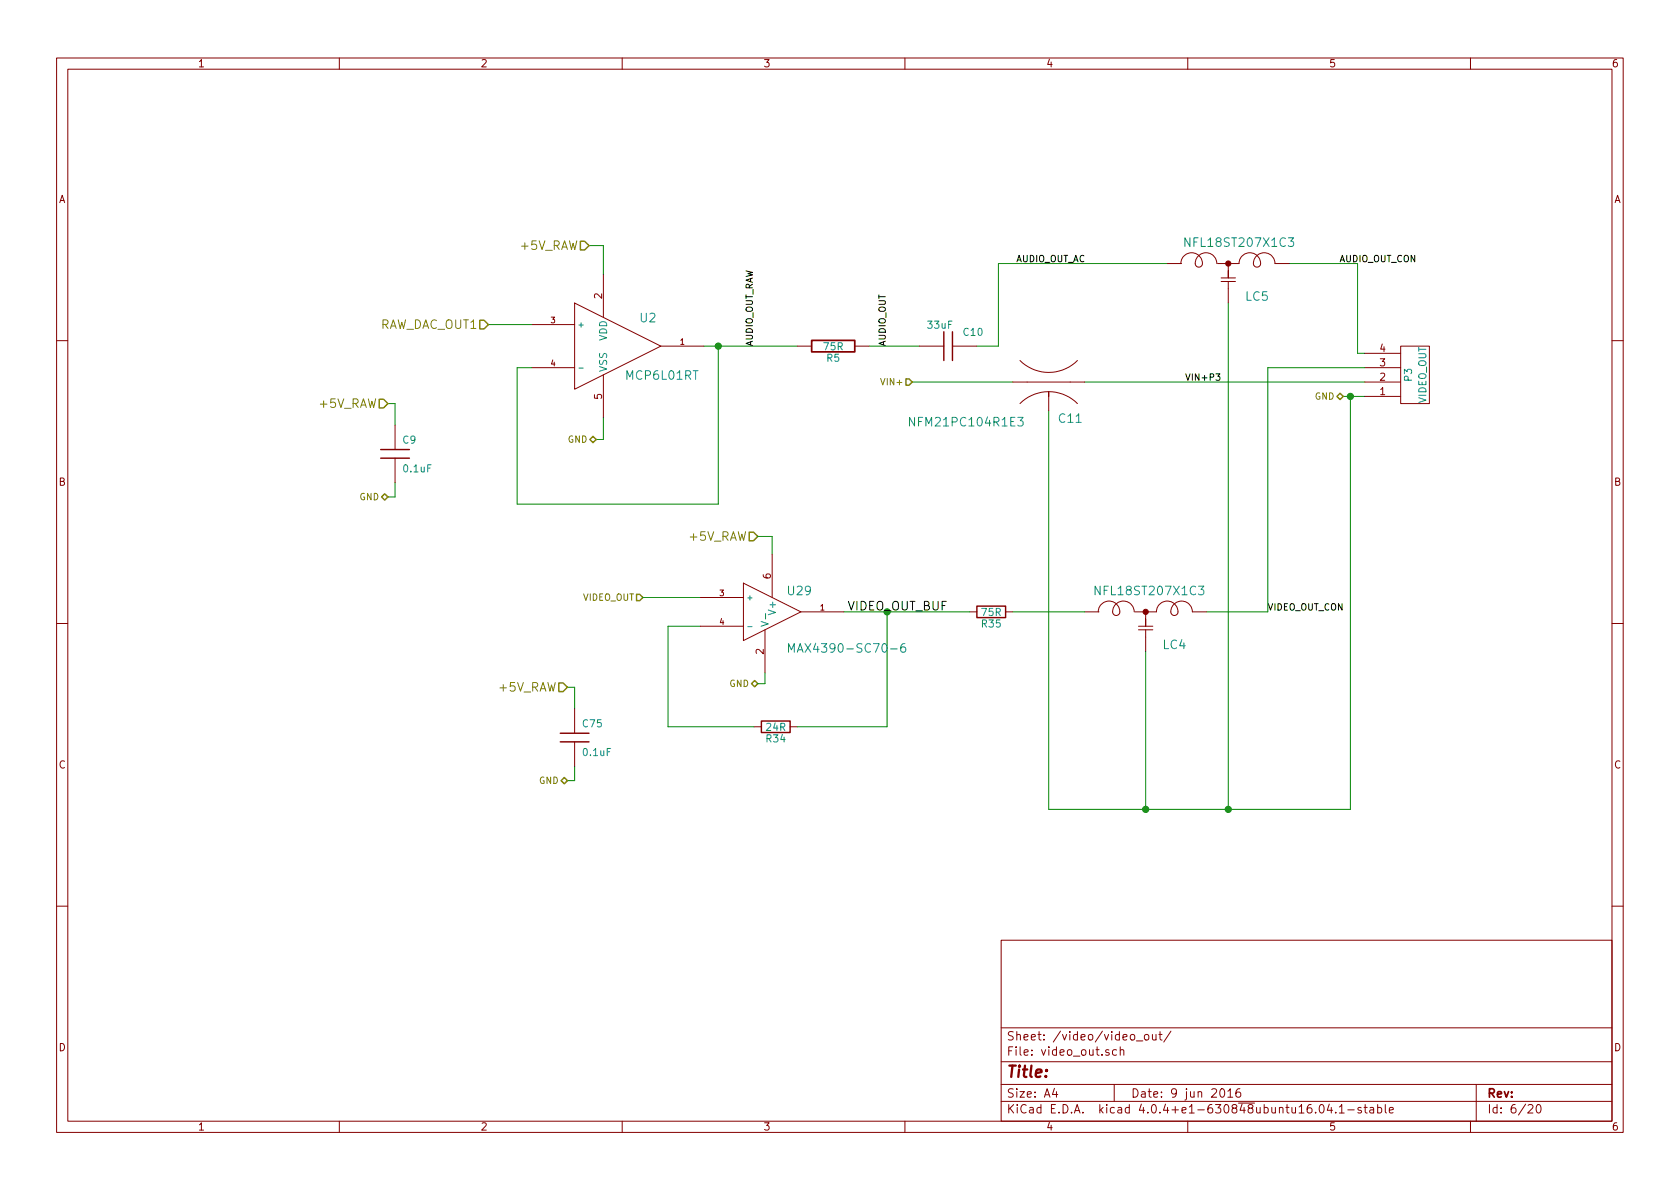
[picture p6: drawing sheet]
<svg xmlns="http://www.w3.org/2000/svg" width="297mm" height="210mm" viewBox="0 0 297 210" stroke-linecap="round" stroke-linejoin="round" font-family="sans-serif">
<g fill="none" stroke="#840000" stroke-width=".18">
<path d="M10 10.3h277v189.9h-277zM12 12.2h273v186.1h-273zM60 10.3v1.9M110 10.3v1.9M160 10.3v1.9M210 10.3v1.9M260 10.3v1.9M94 57.4h7.6M101.6 53.6l15.2 7.6-15.2 7.6zM106.7 48.5v7.6M206.4 46.6h2.5M208.8 46.6a1.87 1.87 0 0 1 2-1.9 1.87 1.87 0 0 1 1.7 2.3 .64 .64 0 0 1-.7 .2 .64 .64 0 0 1-.5-.6 1.9 1.9 0 0 1 1.9-1.9 1.9 1.9 0 0 1 1.9 1.9"/>
<path d="M215.3 46.6h3.8a1.87 1.87 0 0 1 2-1.9 1.87 1.87 0 0 1 1.7 2.3 .64 .64 0 0 1-.7 .2 .64 .64 0 0 1-.5-.6 1.9 1.9 0 0 1 1.9-1.9 1.9 1.9 0 0 1 1.9 1.9h2.6M215.9 49.8h2.5M215.9 49.1h2.5M217.2 46.6v2.5v-1.2M217.2 49.8v3.8M10 60.2h2M69.8 75.2v4.3M94 65h7.6M106.7 66.3v7.6M116.8 61.2h7.7M141 61.2h2.5M151.1 61.2h2.6"/>
<path d="M162.6 61.2h4.3M168.4 61.2h4.3M179.1 67.6h12.7M180.3 71.4a7.2 7.2 0 0 1 10.2 0M180.3 63.7a7.2 7.2 0 0 0 10.2 0M185.4 70.1v-.8v.8M185.4 70.1v2.5M241.3 65h6.3M241.3 67.6h6.3M241.3 70.1h6.3M241.3 62.5h6.3M247.6 61.2h5.1v10.2h-5.1z"/>
<path d="M285 60.2h2M69.8 81v4.3M136.5 98v7.7M10 110.3h2M123.8 110.7h7.6M123.8 105.7h7.6M131.4 103.1l10.2 5.1-10.2 5.1zM135.3 111.4v7.6M141.6 108.2h7.6M171.4 108.2h1.3M177.8 108.2h1.3M191.8 108.2h2.5"/>
<path d="M194.2 108.2a1.87 1.87 0 0 1 2-1.9 1.87 1.87 0 0 1 1.7 2.3 .64 .64 0 0 1-.7 .2 .64 .64 0 0 1-.5-.6 1.9 1.9 0 0 1 1.9-1.9 1.9 1.9 0 0 1 1.9 1.9M200.7 108.2h3.8a1.87 1.87 0 0 1 2-1.9 1.87 1.87 0 0 1 1.7 2.3 .64 .64 0 0 1-.7 .2 .64 .64 0 0 1-.5-.6 1.9 1.9 0 0 1 1.9-1.9 1.9 1.9 0 0 1 1.9 1.9h2.6M201.3 111.4h2.5M201.3 110.7h2.5M202.6 108.2v2.5v-1.2M202.6 111.4v3.8M285 110.3h2M101.6 125.3v4.4M101.6 131.2v4.3M133.3 128.5h1.3M139.7 128.5h1.3M10 160.2h2"/>
<path d="M177 166.3h108v32h-108zM285 160.2h2M60 198.3v1.9M110 198.3v1.9M160 198.3v1.9M177 194.8h108M177 191.8h108M177 187.8h108M177 181.8h108M186.4 192.5l-.3 1h.9M186.8 193v1M196.1 185.7a.37 .37 0 0 0-.6 .1l.1 .2 .5 .2v.1l-.2 .3-.4-.1"/>
<path d="M197 191.8v3M197.4 185.7l-.4-.1-.3 .3 .1 .6 .2 .1 .4-.1M198.1 185.7l.2-.1 .4 .1v.9M198.1 185.1v1.5M200.9 184.1h1.2M202.4 183.1l.2-.2 .4 .2 .1 .5-.1 .2-.4 .1-.2-.1zM203.8 182.9v.9l.4 .1 .2-.1M204.4 182.9v1M204.9 182.9h.6M205.1 182.4v1.3l.4 .2M207 182.3l-1.2 2M210 198.3v1.9"/>
<path d="M215.9 192.6l.1-.1a.81 .81 0 0 1 .6 .6 .81 .81 0 0 1-.3 .8l-.1 .1a.8 .8 0 0 1-.6-.6 .8 .8 0 0 1 .3-.8zM217.1 193l.4-.5v1.5M217.1 194h.9M219.2 192.5a.59 .59 0 0 0-.7 .7l.1 .7 .2 .1 .5-.1 .1-.5-.2-.2-.4-.1-.3 .3M233.4 195.5l.2-.2a.81 .81 0 0 1 .6 .6 .81 .81 0 0 1-.3 .8l-.1 .1a.79 .79 0 0 1-.4-1.3zM235 195.2l-.3 1.1h.9M235.4 195.8v1M236.2 196.7v.1M236.8 195.8l.4-.5v1.5M236.8 196.8h.9M238.3 196.3h1.1M240.7 195.9a.37 .37 0 0 0-.6 .1l.1 .3 .5 .1v.1l-.2 .3-.4-.1"/>
<path d="M241.2 195.8h.5M241.4 195.3v1.3l.3 .2M242.2 195.9h.6l.1 .9M242.9 196.2l-.5 .1-.2 .2 .2 .3 .5-.1M243.6 195.9l.4-.1 .3 .3-.1 .6h-.6M243.6 195.3v1.5M244.9 195.3v1.3l.2 .2M245.6 196.3l.8-.1-.1-.3-.4-.1-.3 .2 .1 .7h.6M260 198.3v1.9M261 191.8v6.5M270.2 195.5l.2-.2h.4l.2 .5-.9 1h.9M271.8 195.5l.2-.2a.81 .81 0 0 1 .5 .6 .81 .81 0 0 1-.2 .8l-.2 .1a.79 .79 0 0 1-.3-1.3z"/>
</g>
<path d="M227.8 42.1h.9l-.5 .5 .4 .1 .1 .2v.5l-.3 .2h-.4l-.2-.2M102.4 65.1h.7M161.7 73.8v1.5l-.9-1.5v1.5M180 73.8h.9l-.5 .6 .3 .1 .2 .2-.1 .5-.2 .1h-.4l-.2-.1M132.2 110.8h.8M134.6 109.9l1.2 .4-1.2 .4M135.4 108.5v1M139.4 115.3v-1.5l.5 1.1 .5-1.1v1.5M160 113.8a.62 .62 0 0 0-.7 .7v.7a.48 .48 0 0 0 .8-.1v-.6a.48 .48 0 0 0-.8 .2M211.9 103.7h1l-.6 .5 .4 .1 .2 .2-.1 .5-.3 .2h-.4l-.2-.2" fill="none" stroke="#008484" stroke-width=".18"/>
<path d="M215 66.1h.7l-.4 .4 .3 .1v.6l-.1 .1-.5-.1" fill="none" stroke="#000" stroke-width=".18"/>
<g fill="none" stroke="#008400" stroke-width=".18">
<path d="M86.4 57.4h7.6M104.1 43.4h2.6v5.1M206.4 46.6h-29.9v14.6h-3.8M217.2 53.6v89.5M228 46.6h12v15.9h1.3M68.6 71.4h1.2v3.8M106.7 73.9v3.8h-1.3M124.5 61.2h16.5M127 61.2v27.9h-35.6v-24.1h2.6M153.7 61.2h8.9M161.3 67.6h17.8M191.8 67.6h49.5"/>
<path d="M237.5 70.1h3.8M238.8 70.1v73h-53.4v-70.5M241.3 65h-17.1v43.2h-10.8M69.8 85.3v2.6h-1.2M134 94.9h2.5v3.1M113.7 105.7h10.1M123.8 110.7h-5.7v17.8h15.2M135.3 119v1.9h-1.3M149.2 108.2h22.2M156.8 108.2v20.3h-15.8M179.1 108.2h12.7M202.6 115.2v27.9"/>
<path d="M100.3 121.5h1.3v3.8M101.6 135.5v2.5h-1.3"/>
</g>
<g fill="#008400" stroke="#008400" stroke-width=".25">
<circle cx="202.6" cy="143.1" r=".51"/>
<circle cx="127" cy="61.2" r=".51"/>
<circle cx="238.8" cy="70.1" r=".51"/>
<circle cx="217.2" cy="143.1" r=".51"/>
</g>
<path d="M84.8 56.6h.8l.8 .8-.8 .8h-.8zM102.6 42.7h.8l.7 .7-.7 .8h-.8zM67.1 70.6h.7l.8 .8-.8 .7h-.7zM104.3 77.7l.6-.5 .5 .5-.5 .6zM160.2 67h.5l.6 .6-.6 .5h-.5zM236.4 70.1l.5-.6 .6 .6-.6 .6zM67.5 87.9l.5-.6 .6 .6-.6 .5zM132.5 94.1h.7l.8 .8-.8 .7h-.7zM112.5 105.1h.6l.6 .6-.6 .5h-.6zM98.8 120.8h.8l.7 .7-.7 .8h-.8zM99.2 138l.6-.5 .5 .5-.5 .6zM132.9 120.9l.5-.6 .6 .6-.6 .6z" fill="none" stroke="#848400" stroke-width=".25"/>
<g fill="#840000" stroke="#840000" stroke-width=".18">
<circle cx="217.2" cy="46.6" r=".46"/>
<circle cx="202.6" cy="108.2" r=".46"/>
</g>
<path d="M166.9 58.7v5M168.4 58.7v5M67.3 79.5h5.1M67.3 81h5.1M172.7 107.2h5.1v2h-5.1zM99.1 131.2h5M99.1 129.7h5M134.6 127.5h5.1v2h-5.1z" fill="none" stroke="#840000" stroke-width=".25"/>
<path d="M143.5 60.2h7.6v2h-7.6z" fill="none" stroke="#840000" stroke-width=".3"/>
<text font-size="2.8" fill="#840000" x="178" y="190.5">Title:</text>
<g font-size="2.1" fill="#848400">
<text x="92.1" y="44.2">+5V_RAW</text>
<text x="66.8" y="58.2">RAW_DAC_OUT1</text>
<text x="56.6" y="72.1">+5V_RAW</text>
<text x="122" y="95.6">+5V_RAW</text>
<text x="88.3" y="122.3">+5V_RAW</text>
</g>
<g font-size="2.1" fill="#008484">
<text x="210.1" y="43.7">NFL18ST207X1C3</text>
<text x="220.2" y="53.2">LC5</text>
<text x="113.2" y="57">U2</text>
<text x="110.8" y="67.2">MCP6L01RT</text>
<text x="161.4" y="75.4">NFM21PC104R1E3</text>
<text x="187.3" y="74.8">C11</text>
<text x="139.4" y="105.3">U29</text>
<text x="194.2" y="105.3">NFL18ST207X1C3</text>
<text x="141.1" y="115.4">MAX4390-SC70-6</text>
<text x="205.6" y="114.8">LC4</text>
</g>
<text font-size="2.1" x="149.9" y="107.9">VIDEO_OUT_BUF</text>
<g font-size="2.1" fill="#840000">
<text x="178" y="184">Sheet: /video/video_out/</text>
<text x="178" y="186.7">File: video_out.sch</text>
<text x="178" y="196.9">KiCad E.D.A. kicad 4.0.4+e1-630848ubuntu16.04.1-stable</text>
<text x="178" y="194.1">Size: A4</text>
<text x="200" y="194.1">Date: 9 jun 2016</text>
<text x="263" y="194.1">Rev:</text>
<text x="263" y="196.9">Id: 6/20</text>
</g>
<g font-size="1.8" fill="#840000">
<text x="35" y="11.9">1</text>
<text x="85" y="11.9">2</text>
<text x="135" y="11.9">3</text>
<text x="185" y="11.9">4</text>
<text x="235" y="11.9">5</text>
<text x="285" y="11.9">6</text>
<text x="10.4" y="35.9">A</text>
<text x="285.4" y="35.9">A</text>
<text x="106.4" y="52.8" transform="rotate(-90 106.4 52.8)">2</text>
<text x="244" y="64.8">3</text>
<text x="244" y="62.2">4</text>
<text x="106.4" y="70.6" transform="rotate(-90 106.4 70.6)">5</text>
<text x="244" y="69.8">1</text>
<text x="244" y="67.3">2</text>
<text x="10.4" y="85.9">B</text>
<text x="285.4" y="85.9">B</text>
<text x="136.3" y="102.3" transform="rotate(-90 136.3 102.3)">6</text>
<text x="135" y="115.7" transform="rotate(-90 135 115.7)">2</text>
<text x="10.4" y="135.9">C</text>
<text x="285.4" y="135.9">C</text>
<text x="10.4" y="185.9">D</text>
<text x="285.4" y="185.9">D</text>
<text x="35" y="199.9">1</text>
<text x="85" y="199.9">2</text>
<text x="135" y="199.9">3</text>
<text x="185" y="199.9">4</text>
<text x="235" y="199.9">5</text>
<text x="285" y="199.9">6</text>
</g>
<g font-size="1.8" fill="#008484">
<text x="164.1" y="58.1">33uF</text>
<text x="170.4" y="59.4">C10</text>
<text x="107.3" y="65.8" transform="rotate(-90 107.3 65.8)">VSS</text>
<text x="107.3" y="60.4" transform="rotate(-90 107.3 60.4)">VDD</text>
<text x="145.7" y="61.9">75R</text>
<text x="146.2" y="64">R5</text>
<text x="249.6" y="67.4" transform="rotate(-90 249.6 67.4)">P3</text>
<text x="252.2" y="71.4" transform="rotate(-90 252.2 71.4)">VIDEO_OUT</text>
<text x="71.2" y="78.4">C9</text>
<text x="71.5" y="83.5">0.1uF</text>
<text x="137.2" y="108.4" transform="rotate(-90 137.2 108.4)">V+</text>
<text x="173.6" y="110.9">R35</text>
<text x="173.6" y="108.9">75R</text>
<text x="103.1" y="128.6">C75</text>
<text x="135.5" y="131.3">R34</text>
<text x="135.5" y="129.2">24R</text>
<text x="103.2" y="133.7">0.1uF</text>
</g>
<g font-size="1.6">
<text x="179.7" y="46.3">AUDIO_OUT_AC</text>
<text x="236.9" y="46.3">AUDIO_OUT_CON</text>
<text x="133.1" y="61.2" transform="rotate(-90 133.1 61.2)">AUDIO_OUT_RAW</text>
<text x="156.6" y="61.2" transform="rotate(-90 156.6 61.2)">AUDIO_OUT</text>
<text x="209.5" y="67.3">VIN+P3</text>
<text x="224.2" y="107.9">VIDEO_OUT_CON</text>
</g>
<g font-size="1.6" fill="#848400">
<text x="156.2" y="68.1">VIN+</text>
<text x="232.4" y="70.7">GND</text>
<text x="100.3" y="78.3">GND</text>
<text x="63.5" y="88.4">GND</text>
<text x="102.9" y="106.2">VIDEO_OUT</text>
<text x="128.9" y="121.5">GND</text>
<text x="95.2" y="138.6">GND</text>
</g>
<g font-size="1.4" fill="#840000">
<text x="97.4" y="57.1">3</text>
<text x="97.4" y="64.8">4</text>
<text x="120.3" y="61">1</text>
<text x="127.3" y="105.4">3</text>
<text x="145" y="107.9">1</text>
<text x="127.3" y="110.5">4</text>
</g>
<g font-size="1.4" fill="#008484">
<text x="102.1" y="57.9">+</text>
<text x="132" y="106.2">+</text>
</g>
</svg>
